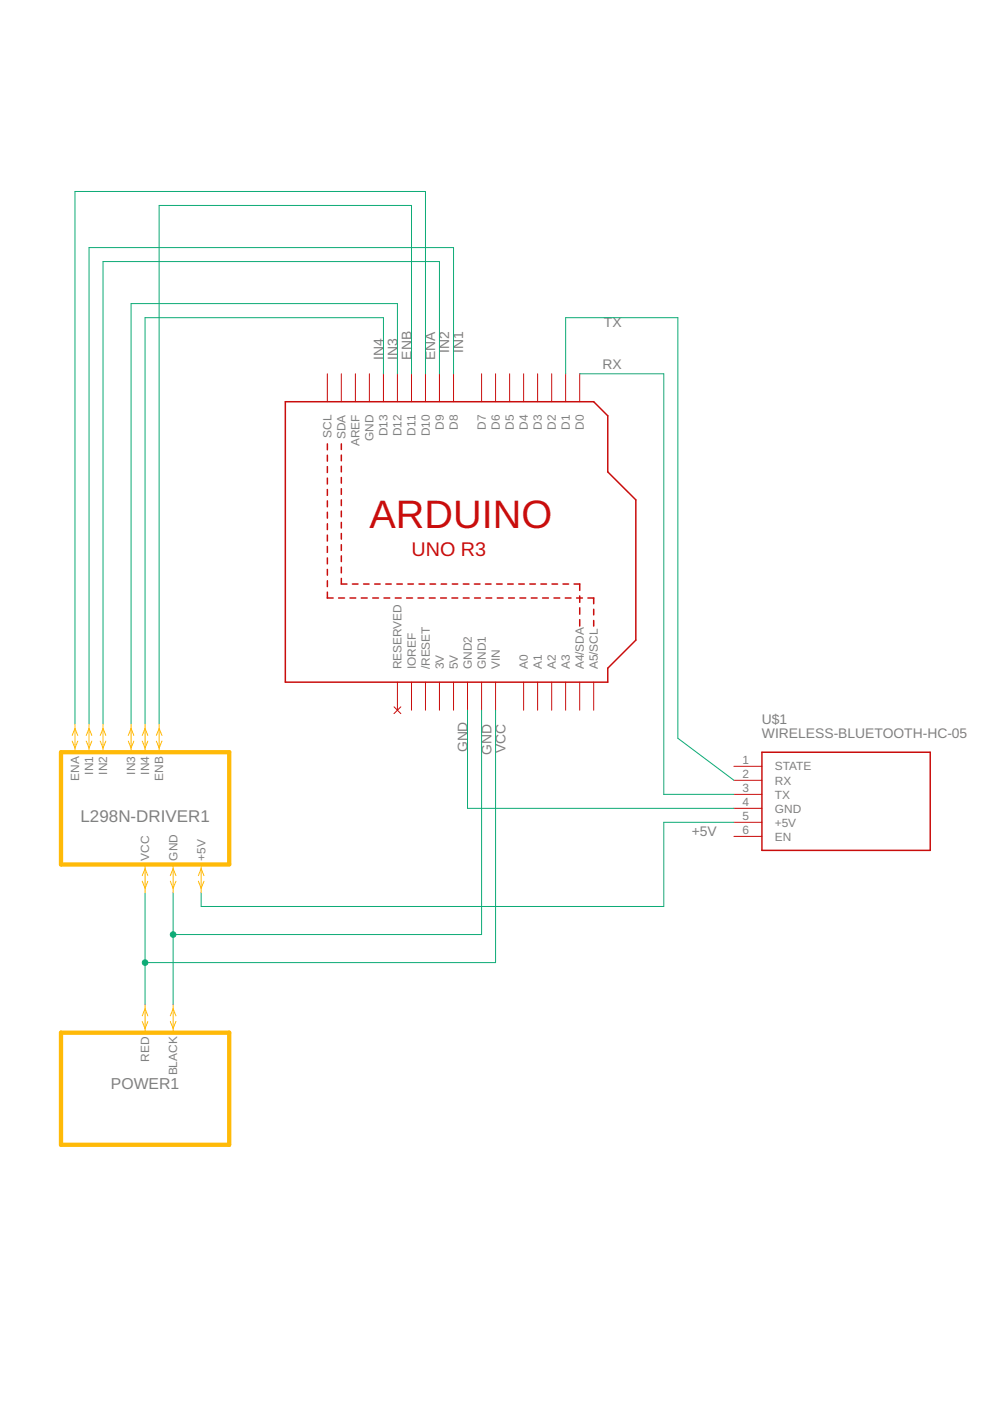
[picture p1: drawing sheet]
<svg xmlns="http://www.w3.org/2000/svg" width="210mm" height="297mm" viewBox="0 0 210 297" stroke-linecap="round" stroke-linejoin="round" font-family="sans-serif">
<g fill="none" stroke="#c90d0c" stroke-width=".32">
<path d="M60.5 85.2h65.4l3 3v11.9l5.9 5.9v29.7l-5.9 6v2.9h-68.4zM69.4 94.1v1.3M69.4 96.5v1.3M69.4 98.9v1.3M72.4 94.1v1.2M72.4 96.5v1.2M72.4 98.8v1.3M69.4 101.4v1.2M69.4 103.8v1.2M69.4 106.2v1.2M69.4 108.6v1.3M69.4 111v1.3"/>
<path d="M69.4 113.5v1.2M69.4 115.9v1.2M69.4 118.3v1.2M72.4 101.2v1.2M72.4 103.6v1.2M72.4 106v1.2M72.4 108.4v1.2M72.4 110.7v1.3M72.4 113.1v1.2M72.4 115.5v1.2M72.4 117.9v1.2M69.4 120.7v1.3"/>
<path d="M69.4 123.1v1.3M69.4 125.5v1.3h1.2M71.8 126.8h1.2M72.4 120.2v1.3M72.4 122.6v1.2h1.2M74.2 126.8h1.2M74.7 123.8h1.2M76.6 126.8h1.3M77.1 123.8h1.2M79 126.8h1.2M79.4 123.8h1.2M81.4 126.8h1.3"/>
<path d="M81.8 123.8h1.2M83.8 126.8h1.2M84.1 123.8h1.2M86.2 126.8h1.3M86.5 123.8h1.2M88.6 126.8h1.3M88.8 123.8h1.2M91 126.8h1.3M91.2 123.8h1.2M93.4 126.8h1.3M93.5 123.8h1.2M95.8 126.8h1.2"/>
<path d="M95.9 123.8h1.1M98.2 126.8h1.3M98.2 123.8h1.2M100.6 123.8h1.2M100.6 126.8h1.3M102.9 123.8h1.2M103 126.8h1.3M105.3 123.8h1.2M105.4 126.8h1.3M107.6 123.8h1.2M107.8 126.8h1.3M110 123.8h1.2"/>
<path d="M110.2 126.8h1.3M112.3 123.8h1.2M112.6 126.8h1.3M114.7 123.8h1.2M115 126.8h1.3M117 123.8h1.2M117.5 126.8h1.2M119.4 123.8h1.2M119.8 126.8h1.3M121.7 123.8h1.2v1.4M122.3 126.8h1.2M122.9 126.3v1.4"/>
<path d="M122.9 128.9v1.3M122.9 131.4v1.3M124.7 126.8h1.2v1.2M125.9 129.2v1.2M125.9 131.6v1.1M161.5 159.5h35.7v20.8h-35.7z"/>
</g>
<g fill="none" stroke="#c90d0c" stroke-width=".21">
<path d="M69.4 79.2v6M72.4 79.2v6M75.4 79.2v6M78.3 79.2v6M81.3 79.2v6M84.3 79.2v6M87.2 79.2v6M90.2 79.2v6M93.2 79.2v6M96.2 79.2v6M102.1 79.2v6M105.1 79.2v6"/>
<path d="M108.1 79.2v6M111 79.2v6M114 79.2v6M117 79.2v6M119.9 79.2v6M122.9 79.2v6M83.5 149.9l1.5 1.4M84.3 144.6v6M85 149.9l-1.5 1.4M87.2 144.6v6M90.2 144.6v6M93.2 144.6v6"/>
<path d="M96.2 144.6v6M99.1 144.6v6M102.1 144.6v6M105.1 144.6v6M111 144.6v6M114 144.6v6M117 144.6v6M119.9 144.6v6M122.9 144.6v6M125.9 144.6v6M155.6 162.5h5.9M155.6 165.4h5.9"/>
<path d="M155.6 168.4h5.9M155.6 171.4h5.9M155.6 174.3h5.9M155.6 177.3h5.9"/>
</g>
<g fill="none" stroke="#0dab76" stroke-width=".21">
<path d="M81.3 79.2v-11.8h-50.5v86.1M84.3 79.2v-14.8h-56.5v89.1M87.2 79.2v-35.6h-53.5v109.9M90.2 79.2v-38.6h-74.3v112.9M93.2 79.2v-23.7h-71.4v98M96.2 79.2v-26.7h-77.3v101M119.9 79.2v-11.8h23.8v89.1l11.9 8.9M122.9 79.2h17.8v89.2h14.9M99.1 150.6v20.8h56.5M102.1 150.6v47.5h-65.4M105.1 150.6v53.5h-74.3M155.6 174.3h-14.9v17.9h-98v-3"/>
<path d="M30.8 189.2v23.8M36.7 189.2v23.8"/>
</g>
<g fill="#0dab76" stroke="#0dab76" stroke-width=".21">
<circle cx="30.8" cy="204.1" r=".59"/>
<circle cx="36.7" cy="198.1" r=".59"/>
</g>
<path d="M12.9 159.5h35.7v23.8h-35.7zM12.9 218.9h35.7v23.8h-35.7z" fill="none" stroke="#ffba08" stroke-width=".91"/>
<g fill="none" stroke="#ffba08" stroke-width=".21">
<path d="M15.3 157.1l.6 1.5 .6-1.5M15.3 155.9l.6-1.4 .6 1.4M15.9 153.5v6M18.3 157.1l.6 1.5 .6-1.5M18.3 155.9l.6-1.4 .6 1.4M18.9 153.5v6M21.3 157.1l.5 1.5 .6-1.5M21.3 155.9l.5-1.4 .6 1.4M21.8 153.5v6M27.2 157.1l.6 1.5 .6-1.5M27.2 155.9l.6-1.4 .6 1.4M27.8 153.5v6"/>
<path d="M30.2 157.1l.6 1.5 .5-1.5M30.2 155.9l.6-1.4 .5 1.4M30.8 153.5v6M33.1 157.1l.6 1.5 .6-1.5M33.1 155.9l.6-1.4 .6 1.4M33.7 153.5v6M30.2 185.7l.6-1.5 .5 1.5M30.2 186.8l.6 1.5 .5-1.5M30.8 183.3v5.9M36.1 185.7l.6-1.5 .6 1.5M36.1 186.8l.6 1.5 .6-1.5M36.7 183.3v5.9"/>
<path d="M42.1 185.7l.6-1.5 .5 1.5M42.1 186.8l.6 1.5 .5-1.5M42.7 183.3v5.9M30.2 215.4l.6-1.5 .5 1.5M30.2 216.6l.6 1.5 .5-1.5M30.8 213v5.9M36.1 216.6l.6 1.5 .6-1.5M36.1 215.4l.6-1.5 .6 1.5M36.7 213v5.9"/>
</g>
<text font-size="8.4" fill="#c90d0c" x="78.3" y="111.9">ARDUINO</text>
<text font-size="4.2" fill="#c90d0c" x="87.2" y="117.9">UNO R3</text>
<text font-size="3.6" fill="#808080" x="17" y="174.4">L298N-DRIVER1</text>
<text font-size="3.3" fill="#808080" x="23.5" y="230.8">POWER1</text>
<g font-size="2.9" fill="#808080">
<text x="128.1" y="69.4">TX</text>
<text x="81.3" y="76.3" transform="rotate(-90 81.3 76.3)">IN4</text>
<text x="84.3" y="76.3" transform="rotate(-90 84.3 76.3)">IN3</text>
<text x="87.2" y="76.3" transform="rotate(-90 87.2 76.3)">ENB</text>
<text x="92.3" y="76.4" transform="rotate(-90 92.3 76.4)">ENA</text>
<text x="95.3" y="74.9" transform="rotate(-90 95.3 74.9)">IN2</text>
<text x="98.2" y="74.9" transform="rotate(-90 98.2 74.9)">IN1</text>
<text x="127.7" y="78.3">RX</text>
<text x="161.6" y="153.6">U$1</text>
<text x="99.1" y="159.5" transform="rotate(-90 99.1 159.5)">GND</text>
<text x="104.2" y="160.1" transform="rotate(-90 104.2 160.1)">GND</text>
<text x="107.1" y="159.8" transform="rotate(-90 107.1 159.8)">VCC</text>
<text x="161.6" y="156.5">WIRELESS-BLUETOOTH-HC-05</text>
<text x="146.7" y="177.3">+5V</text>
</g>
<g font-size="2.5" fill="#808080">
<text x="70.3" y="92.8" transform="rotate(-90 70.3 92.8)">SCL</text>
<text x="73.3" y="93.1" transform="rotate(-90 73.3 93.1)">SDA</text>
<text x="76.2" y="94.6" transform="rotate(-90 76.2 94.6)">AREF</text>
<text x="79.2" y="93.5" transform="rotate(-90 79.2 93.5)">GND</text>
<text x="82.2" y="92.5" transform="rotate(-90 82.2 92.5)">D13</text>
<text x="85.2" y="92.5" transform="rotate(-90 85.2 92.5)">D12</text>
<text x="88.1" y="92.3" transform="rotate(-90 88.1 92.3)">D11</text>
<text x="91.1" y="92.5" transform="rotate(-90 91.1 92.5)">D10</text>
<text x="94.1" y="91.1" transform="rotate(-90 94.1 91.1)">D9</text>
<text x="97" y="91.1" transform="rotate(-90 97 91.1)">D8</text>
<text x="103" y="91.1" transform="rotate(-90 103 91.1)">D7</text>
<text x="106" y="91.1" transform="rotate(-90 106 91.1)">D6</text>
<text x="108.9" y="91.1" transform="rotate(-90 108.9 91.1)">D5</text>
<text x="111.9" y="91.1" transform="rotate(-90 111.9 91.1)">D4</text>
<text x="114.9" y="91.1" transform="rotate(-90 114.9 91.1)">D3</text>
<text x="117.9" y="91.1" transform="rotate(-90 117.9 91.1)">D2</text>
<text x="120.8" y="91.1" transform="rotate(-90 120.8 91.1)">D1</text>
<text x="123.8" y="91.1" transform="rotate(-90 123.8 91.1)">D0</text>
<text x="85.2" y="141.9" transform="rotate(-90 85.2 141.9)">RESERVED</text>
<text x="88.1" y="141.9" transform="rotate(-90 88.1 141.9)">IOREF</text>
<text x="91.1" y="141.9" transform="rotate(-90 91.1 141.9)">/RESET</text>
<text x="94.1" y="141.9" transform="rotate(-90 94.1 141.9)">3V</text>
<text x="97" y="141.9" transform="rotate(-90 97 141.9)">5V</text>
<text x="100" y="141.9" transform="rotate(-90 100 141.9)">GND2</text>
<text x="103" y="141.9" transform="rotate(-90 103 141.9)">GND1</text>
<text x="106" y="141.9" transform="rotate(-90 106 141.9)">VIN</text>
<text x="111.9" y="141.9" transform="rotate(-90 111.9 141.9)">A0</text>
<text x="114.9" y="141.9" transform="rotate(-90 114.9 141.9)">A1</text>
<text x="117.9" y="141.9" transform="rotate(-90 117.9 141.9)">A2</text>
<text x="120.8" y="141.9" transform="rotate(-90 120.8 141.9)">A3</text>
<text x="123.8" y="141.9" transform="rotate(-90 123.8 141.9)">A4/SDA</text>
<text x="126.8" y="141.9" transform="rotate(-90 126.8 141.9)">A5/SCL</text>
<text x="16.8" y="165.5" transform="rotate(-90 16.8 165.5)">ENA</text>
<text x="19.8" y="164.2" transform="rotate(-90 19.8 164.2)">IN1</text>
<text x="22.7" y="164.2" transform="rotate(-90 22.7 164.2)">IN2</text>
<text x="28.7" y="164.2" transform="rotate(-90 28.7 164.2)">IN3</text>
<text x="31.7" y="164.2" transform="rotate(-90 31.7 164.2)">IN4</text>
<text x="34.6" y="165.5" transform="rotate(-90 34.6 165.5)">ENB</text>
<text x="157.4" y="162.1">1</text>
<text x="157.4" y="165">2</text>
<text x="157.4" y="168">3</text>
<text x="164.3" y="163.4">STATE</text>
<text x="164.3" y="166.3">RX</text>
<text x="157.4" y="171">4</text>
<text x="157.4" y="173.9">5</text>
<text x="164.3" y="169.3">TX</text>
<text x="164.3" y="172.3">GND</text>
<text x="157.4" y="176.9">6</text>
<text x="164.3" y="175.3">+5V</text>
<text x="164.3" y="178.2">EN</text>
<text x="31.7" y="182.4" transform="rotate(-90 31.7 182.4)">VCC</text>
<text x="37.6" y="182.4" transform="rotate(-90 37.6 182.4)">GND</text>
<text x="43.5" y="182.4" transform="rotate(-90 43.5 182.4)">+5V</text>
<text x="31.7" y="225.1" transform="rotate(-90 31.7 225.1)">RED</text>
<text x="37.6" y="228" transform="rotate(-90 37.6 228)">BLACK</text>
</g>
</svg>
